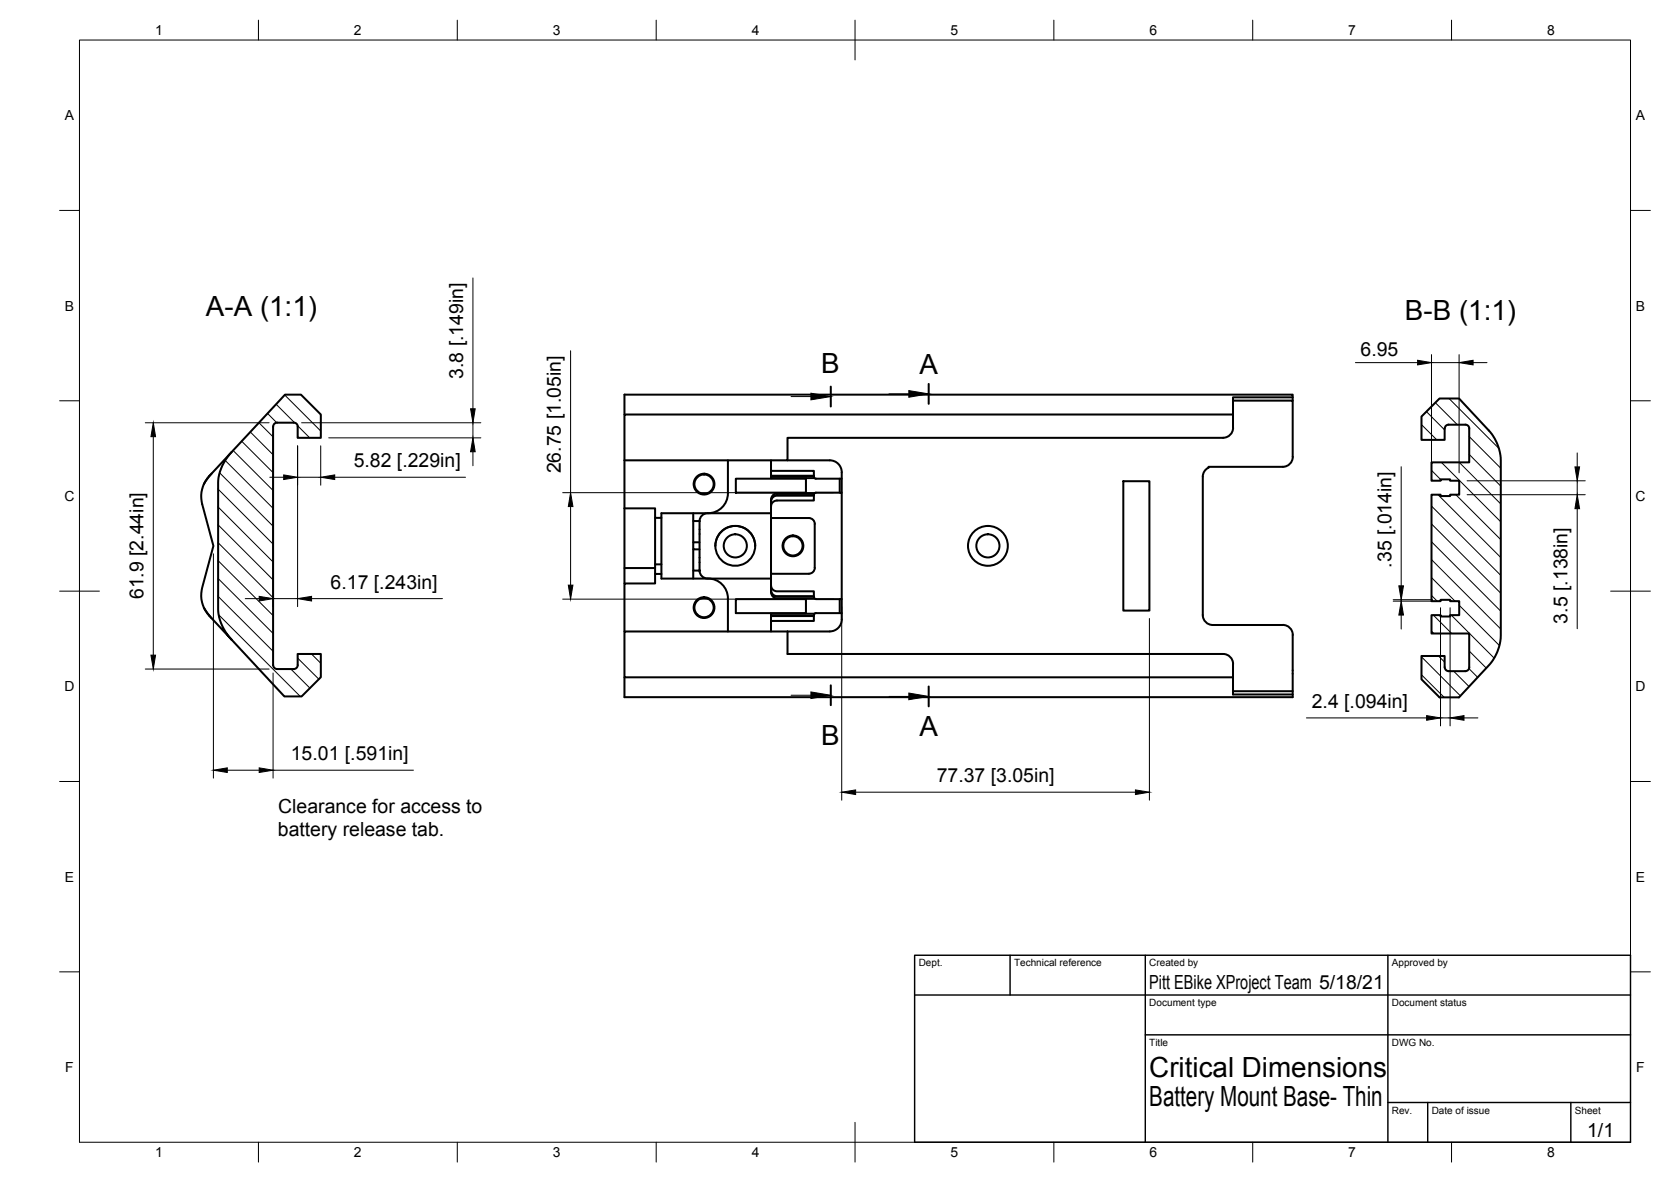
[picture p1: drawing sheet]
<svg xmlns="http://www.w3.org/2000/svg" width="420mm" height="297mm" viewBox="0 0 420 297" stroke-linecap="round" stroke-linejoin="round" font-family="sans-serif">
<!-- layer: Visible -->
<g fill="none" stroke="#000" stroke-width=".51">
<path d="M325 99.9h-15v4.3M53.2 119l-1.9 2.6M58.3 113.6l-5.7 6-1.3 2M68.7 107.2v59.9M69.7 106.2h4.2M69.7 106.2a1.01 1.01 0 0 0-1 1M73.9 106.2a1.01 1.01 0 0 1 1 1M74.8 107.2v2.8h5.9v-5.8l-5-5h-4l-13.4 14.4a11.9 11.9 0 0 0-3.5 7.9v31.4a11.8 11.8 0 0 0 3.5 7.9l-5.7-6.1-1.3-2M157 104.2h153v3.3a2.54 2.54 0 0 1-2.5 2.5h-109.5v5.7h-41zM157 115.7v12M183 115.7v8.3a5 5 0 0 1-5 5M193.9 115.7v2.6h10.7v1.5"/>
<path d="M193.9 118.3v1.8h10.9M193.9 119.6h10.7M193.9 119.7h10.7M198 115.7h10.7a2.99 2.99 0 0 1 2.9 3v5.1M204.7 119.8l.2 .4 .3 .1h6.4M310 100.7h15v14.1M325 100.7v-1.5h-168v5M325.1 114.8a2.51 2.51 0 0 1-2.6 2.5h-18.6v.2l-1.1 1-.4 1.3v34.8a2.51 2.51 0 0 0 2.5 2.5h17.6M357.4 104.7l4.5-4.6h5l7.7 8.3 1.6 2.6a12 12 0 0 1 1.2 4.6v44.2a12.9 12.9 0 0 1-1.3 4.9l-1.5 2.2-7.7 8.3h-5l-4.5-4.5v-5.8h5.8v2.8a1.04 1.04 0 0 0 1.1 1h4.1a1.01 1.01 0 0 0 1-1v-8.5h-9.5v-4.6h2.3v.3h2.4v-.3h2.3v-3.5h-2.3v-.4h-2.4v.4h-2.3v-26.8h2.3v.4h2.4v-.4h2.3v-3.5h-2.3v-.3h-2.4v.3h-2.3v-4.6h9.5v-8.5a.97 .97 0 0 0-1-1h-4.1a1 1 0 0 0-1.1 1v2.8h-5.8zM51.3 121.6a7.5 7.5 0 0 0-.5 5.1l2.9 10.5-2.9 10.5a7.7 7.7 0 0 0 2.4 7.7M157 127.7h7.7v2.4h1.6v-1.1h27.6M157 127.7v18.9"/>
<path d="M164.7 130.1v11.7M166.3 130.1v14.1M174.3 138.1v5.3h1.6M174.3 129v1.9h1.6M174.3 130.9v5.4M175.9 130.9v12.5M175.9 136.3h-1.6v1.8h1.6M177.9 129a2 2 0 0 0-2 1.9M179.9 137.2a5 5 0 0 0 5 5 5 5 0 0 0 5-5M179.9 137.2a5 5 0 0 1 5-5 5 5 0 0 1 5 5M185 120.3h17.6v3.5h-17.6zM193.9 130.2h9.5a1.46 1.46 0 0 1 1.5 1.5v11a1.49 1.49 0 0 1-1.5 1.5h-9.5"/>
<path d="M204.6 124.4h-9.4l-.9 .5-.4 1M204.6 124.6h-9.2a1.51 1.51 0 0 0-1.5 1.5M204.6 124.3v1.5h-9.2a1.51 1.51 0 0 0-1.5 1.5M204.7 124.3v-.2l.4-.3h6.5v26.8l-6.4-.1h-.3l-.2-.5M204.8 124h-9.7l-.9 .6-.3 .9v23.4l.2 .6 .4 .6 .8 .3h9.5M211.1 120.3v3.5M282.4 120.9h6.6v32.5h-6.6zM157 142.8h7.7M166.3 141.8h-1.6v2.4M174.3 143.4v2M175.9 143.4a2 2 0 0 0 2 2M178 145.4a5 5 0 0 1 5 5"/>
<path d="M183 150.4v8.3M185 150.6h17.6v3.5h-17.6zM193.9 145.4h-27.6v-1.2h-1.6v2.4h-7.7v12.1M193.9 148.4l.4 1.1 .9 .5h9.4M193.9 147.1a1.5 1.5 0 0 0 1.5 1.5h9.2v1.5M193.9 148.3a1.52 1.52 0 0 0 1.5 1.5h9.2M193.9 154.8h10.7M193.9 154.7h10.7M198 158.7h-41v11.5h153M198 158.7v5.6h109.5a2.51 2.51 0 0 1 2.5 2.6M198 158.7h10.6M204.6 154.6v1.4h-10.7v2.7"/>
<path d="M204.7 154.6l.2-.5h.2h6.5a4.1 4.1 0 0 1-1.1 3.9l-1.2 .6-.6 .1M204.8 154.2h-10.9v1.8M211.1 150.6v3.5M211.6 150.6v3.5M322.5 157a2.48 2.48 0 0 1 2.5 2.6v15.6h-168v-5M58.3 160.8l13.2 14.2h4.3l4.9-4.8v-5.9h-5.9v2.8a.97 .97 0 0 1-.9 1h-4.2a1.01 1.01 0 0 1-1-1M310 166.9v7.6h15M310 173.7h15"/>
<circle cx="177" cy="121.7" r="2.61"/>
<circle cx="177" cy="121.7" r="2.42"/>
<circle cx="184.9" cy="137.2" r="2.91"/>
<circle cx="199.4" cy="137.2" r="2.61"/>
<circle cx="199.4" cy="137.2" r="2.42"/>
<circle cx="248.4" cy="137.2" r="2.91"/>
<circle cx="248.4" cy="137.2" r="5"/>
<circle cx="177" cy="152.7" r="2.61"/>
<circle cx="177" cy="152.7" r="2.42"/>
</g>
<circle cx="175.9" cy="143.4" r=".24" fill="#000" stroke="#000" stroke-width=".25"/>
<!-- layer: Border -->
<g fill="none" stroke="#000" stroke-width=".25">
<path d="M20 10.1h390v276.9h-390zM65 5.1v5M115 5.1v5M165 5.1v5M215 5.1v10M265 5.1v5M315 5.1v5M365 5.1v5M15 52.9h5M410 52.9h5M15 100.7h5M410 100.7h5"/>
<path d="M15 148.6h10M405 148.6h10M15 196.4h5M410 196.4h5M15 244.2h5M410 244.2h5M65 287v5M115 287v5M165 287v5M215 282.1v9.9M265 287v5M315 287v5"/>
<path d="M365 287v5"/>
</g>
<!-- layer: TitleBlock -->
<path d="M230 240.1h180v46.9h-180zM230 250h180M254 240.1v9.9M288 240.1v46.9M349 240.1v46.9M288 260.1h122M349 277.1h61M359 277.1v9.9M395 277.1v9.9" fill="none" stroke="#000" stroke-width=".36"/>
<!-- layer: Dimensions -->
<g fill="none" stroke="#000" stroke-width=".25">
<path d="M118.9 69.9v32.8M143.5 88.1v35.7M340.8 91.1h15.6M359.9 89.1v29.7M359.9 91.1h7M366.9 89.1v29.7M370.4 91.1h3.5M36.5 106.2h31.2M38.5 109.7v54.9M67.8 119.9h3.5M68.7 109.2v43.2M74.8 112v40.4"/>
<path d="M74.8 119.9h5.8M75.8 106.2h45.1M80.6 112v9.9M82.7 110h38.2M84.2 119.9h32.9M118.9 106.2v3.8M118.9 113.5v3.5M352.3 117.3v29.9M396.6 113.8v3.5M53.7 139.2v56.3M141.5 123.8h68.1M143.5 127.3v19.8"/>
<path d="M368.9 120.8h29.7M368.9 124.3h29.7M396.6 120.8v3.5M396.6 127.8v30.2M61.7 150.4h3.5M68.7 150.4h6.1M78.3 150.4h33M141.5 150.6h68.1M211.6 152.6v48.5M289 155.4v45.7M350.3 151.1h9.9M350.3 150.7h9.9"/>
<path d="M352.3 150.7v.4M352.3 154.6v3.5M362.2 152.7v29.7M364.6 152.7v29.7M36.5 168.1h31.2M68.7 169.1v26.4M57.1 193.6h8.1M68.7 193.6h35.2M215.1 199.1h70.4M328.5 180.4h30.2M362.2 180.4h2.4M368.1 180.4h3.5"/>
</g>
<g fill="#000" stroke="#000" stroke-width=".25">
<path d="M356.4 90.5l3.5 .6-3.5 .6zM366.9 91.1l3.5-.6v1.2zM38.5 106.2l.6 3.5h-1.1zM71.3 119.3l3.5 .6-3.5 .6zM80.6 119.9l3.6-.6v1.2zM118.9 110l.6 3.5h-1.2zM118.3 102.7h1.2l-.6 3.5zM396 117.3h1.2l-.6 3.5zM143.5 123.8l.6 3.5h-1.2zM396.6 124.3l.6 3.5h-1.2zM65.2 149.9l3.5 .5-3.5 .6zM74.8 150.4l3.5-.5v1.1z"/>
<path d="M142.9 147.1h1.2l-.6 3.5zM352.3 151.1l.6 3.5h-1.2zM351.7 147.2h1.2l-.6 3.5zM38 164.6h1.1l-.6 3.5zM358.7 179.8l3.5 .6-3.5 .6zM364.6 180.4l3.5-.6v1.2zM53.7 193.6l3.4-.6v1.1zM65.2 193l3.5 .6-3.5 .5zM211.6 199.1l3.5-.6v1.2zM285.5 198.5l3.5 .6-3.5 .6z"/>
</g>
<!-- layer: Hatching -->
<g fill="none" stroke="#000" stroke-width=".25">
<path d="M71.6 99.3l9 9M55.2 118.8l13.5 13.4M56.6 115.7l12.1 12M58.6 113.2l10.1 10.1M60.8 110.9l7.9 7.9M62.9 108.5l5.8 5.8M65.1 106.2l3.6 3.6M67.3 103.9l2.3 2.3M69.4 101.6l4.7 4.7M74.8 106.9l3.1 3.1M357.4 106.7l3.9 3.8M358.7 103.4l4.5 4.6"/>
<path d="M359.9 118.2l2.3 2.3M360.9 101.2l5.6 5.6M362.4 116.2l14.9 14.9M364.4 100.2l12.5 12.5M366.9 116.2l10.4 10.4M369.4 109.7l7.9 8M369.4 114.2l7.9 7.9M54.8 136.4l13.9 13.8M54.8 131.9l13.9 13.8M54.8 127.4l13.9 13.8M54.8 122.9l13.9 13.8M359.9 127.2l17.4 17.4"/>
<path d="M359.9 131.7l17.4 17.4M359.9 136.2l17.4 17.4M361.6 124.3l15.7 15.8M366.1 124.3l11.2 11.3M54.8 149.8l13.9 13.9M54.8 145.4l13.9 13.8M54.8 140.9l13.9 13.8M55 154.5l20.5 20.5M359.9 140.6l17.4 17.5M359.9 145.1l6 6M359.9 149.6l1.5 1.5M359.9 158.6l.6 .6"/>
<path d="M360.4 154.6l4.6 4.6M364.9 154.6l10.8 10.8M366.9 152.1l10.1 10.1M73.1 168.1l4.8 4.8M74.8 165.4l5.4 5.3M78.3 164.3l2.3 2.4M357.4 165.1l9.8 9.8M357.4 169.6l5.7 5.6M361.7 164.9l1.5 1.5M365.5 168.6l3.9 3.9M369.3 168l2.2 2.2M369.4 163.6l4.3 4.3"/>
</g>
<!-- layer: Annotations -->
<path d="M208.9 97.2v5M233.5 96.5v5M208.9 172.2v5M233.5 172.5v5" fill="none" stroke="#000" stroke-width=".51"/>
<path d="M198.9 99.7h5M223.5 99h5M198.9 174.7h5M223.5 175h5" fill="none" stroke="#000" stroke-width=".25"/>
<path d="M203.9 98.8l5 .9-5 .8zM228.5 98.2l5 .8-5 .8zM203.9 173.9l5 .8-5 .8zM228.5 174.2l5 .8-5 .8z" fill="#000" stroke="#000" stroke-width=".25"/>
<g font-size="7">
<text x="51.8" y="79.5">A-A (1:1)</text>
<text x="353.3" y="80.4">B-B (1:1)</text>
<text x="206.5" y="93.9">B</text>
<text x="231.2" y="94">A</text>
<text x="231.2" y="185">A</text>
<text x="206.5" y="187.2">B</text>
<text x="289" y="270.6">Critical Dimensions</text>
<text x="289" y="278.1">Battery Mount Base- Thin</text>
</g>
<g font-size="4.9">
<text x="342.1" y="89.6">6.95</text>
<text x="116.4" y="95.2" transform="rotate(-90 116.4 95.2)">3.8 [.149in]</text>
<text x="88.9" y="117.5">5.82 [.229in]</text>
<text x="141" y="119" transform="rotate(-90 141 119)">26.75 [1.05in]</text>
<text x="349.8" y="142.7" transform="rotate(-90 349.8 142.7)">.35 [.014in]</text>
<text x="83.1" y="148">6.17 [.243in]</text>
<text x="36.1" y="150.6" transform="rotate(-90 36.1 150.6)">61.9 [2.44in]</text>
<text x="394.1" y="156.7" transform="rotate(-90 394.1 156.7)">3.5 [.138in]</text>
<text x="329.8" y="178">2.4 [.094in]</text>
<text x="73.1" y="191.1">15.01 [.591in]</text>
<text x="235.5" y="196.6">77.37 [3.05in]</text>
<text x="70" y="204.2">Clearance for access to</text>
<text x="69.9" y="210">battery release tab.</text>
<text x="289" y="248.5">Pitt EBike XProject Team 5/18/21</text>
<text x="399.1" y="285.7">1/1</text>
</g>
<g font-size="3.5">
<text x="39" y="8.8">1</text>
<text x="89" y="8.8">2</text>
<text x="139" y="8.8">3</text>
<text x="189" y="8.8">4</text>
<text x="239" y="8.8">5</text>
<text x="289" y="8.8">6</text>
<text x="339" y="8.8">7</text>
<text x="389" y="8.8">8</text>
<text x="16.3" y="30.2">A</text>
<text x="411.3" y="30.2">A</text>
<text x="16.3" y="78">B</text>
<text x="411.3" y="78">B</text>
<text x="16.2" y="125.9">C</text>
<text x="411.2" y="125.9">C</text>
<text x="16.2" y="173.7">D</text>
<text x="411.2" y="173.7">D</text>
<text x="16.3" y="221.6">E</text>
<text x="411.3" y="221.6">E</text>
<text x="16.4" y="269.4">F</text>
<text x="411.4" y="269.4">F</text>
<text x="39" y="290.8">1</text>
<text x="89" y="290.8">2</text>
<text x="139" y="290.8">3</text>
<text x="189" y="290.8">4</text>
<text x="239" y="290.8">5</text>
<text x="289" y="290.8">6</text>
<text x="339" y="290.8">7</text>
<text x="389" y="290.8">8</text>
</g>
<g font-size="2.5">
<text x="231" y="242.9">Dept.</text>
<text x="255" y="242.9">Technical reference</text>
<text x="289" y="242.9">Created by</text>
<text x="350" y="242.9">Approved by</text>
<text x="289" y="252.8">Document type</text>
<text x="350" y="252.8">Document status</text>
<text x="289" y="262.9">Title</text>
<text x="350" y="262.9">DWG No.</text>
<text x="350" y="279.9">Rev.</text>
<text x="360" y="279.9">Date of issue</text>
<text x="396" y="279.9">Sheet</text>
</g>
</svg>
